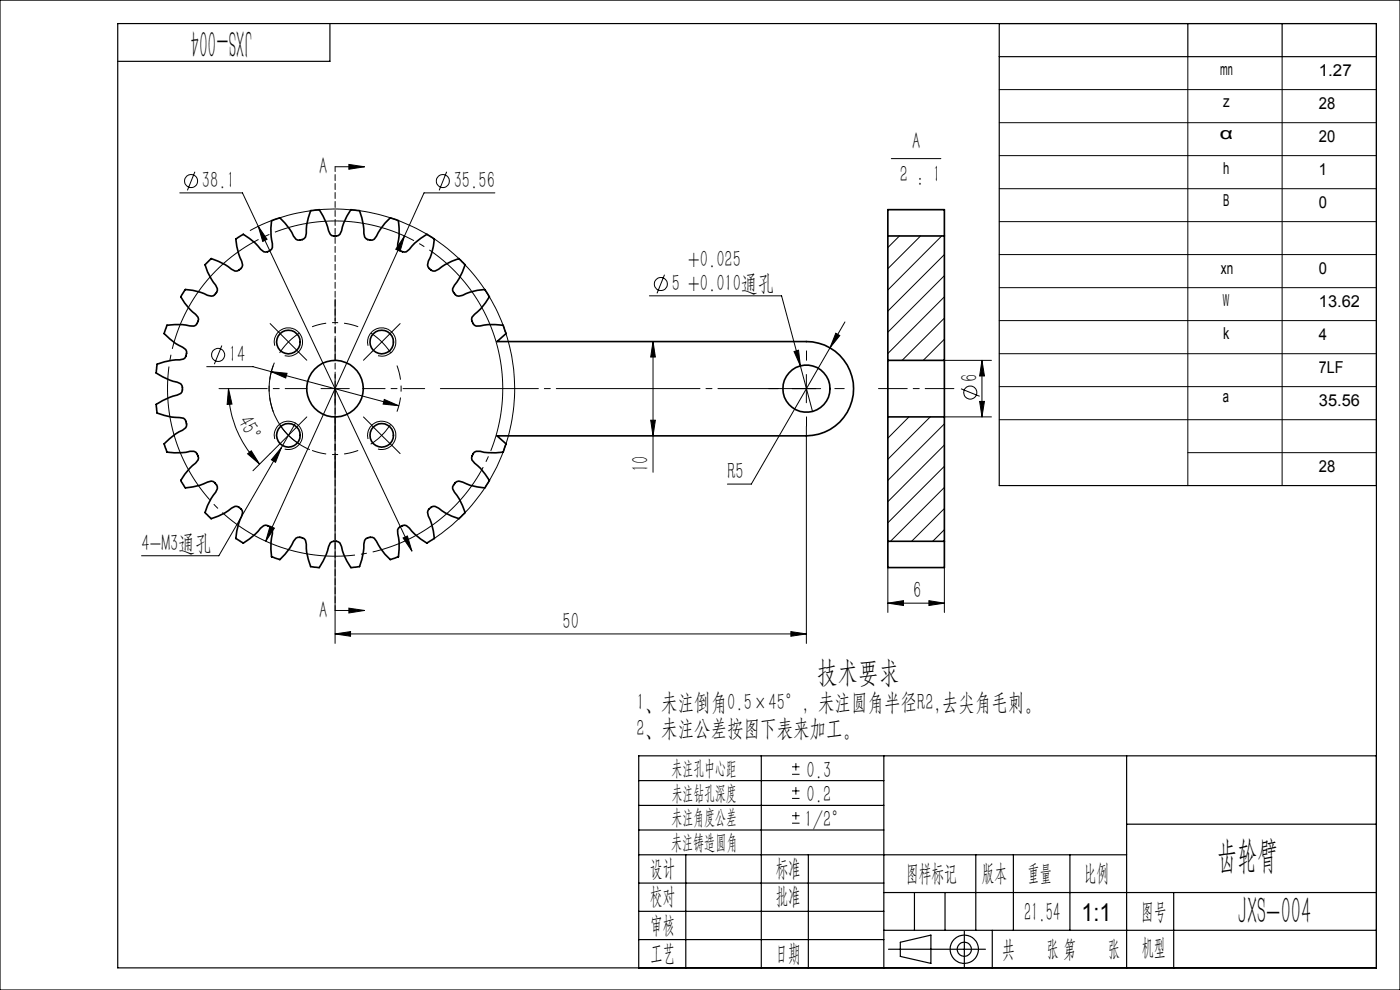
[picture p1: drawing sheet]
<svg xmlns="http://www.w3.org/2000/svg" width="297mm" height="210mm" viewBox="0 0 297 210" stroke-linecap="round" stroke-linejoin="round" font-family="sans-serif">
<g fill="none" stroke="#000" stroke-width=".21">
<path d="M212 19h80M252 12v91M272 12v91M41.3 36.4l-1.5 4M71.1 35.4h6.2M74 34.9l3.3 .5-3.3 .5zM94.8 36.4l-1.6 4M189.1 33.6h10.5M212 26h80M212 33h80M38.1 40.9h13.3l3.4 7.1M53 48.9a38.1 38.1 0 0 1 50.8 14 38.1 38.1 0 0 1-11.7 51.3"/>
<path d="M54.8 48l32.6 68.9M54.8 48l1.9 2.8-1 .4zM85.8 50.1l-29.4 64.7M85.8 50.1l-.9 3.2-.9-.4zM105 40.9h-15l-4.2 9.2M141 58.3l-1.6 3.9M190.8 50.1l-2.5 2.4M195.3 50.1l-7 6.9M199.8 50.1l-11.5 11.4M200.3 54l-12 12M200.3 58.5l-12 12M212 40h80"/>
<path d="M212 47h80M212 54h80M43.9 77.8h9.8l3.8 1M47.1 73.3l-1.6 3.9M57.5 78.8l27.1 7.3M57.5 78.8l3.4 .4-.3 1zM58.2 76.9a14 14 0 0 0 7.5 18.5M58.3 73.3a2.99 2.99 0 0 1 2.6-3.7 2.99 2.99 0 0 1 3.3 3.2 2.99 2.99 0 0 1-3.8 2.7M78.1 73.3a3 3 0 0 1 2.6-3.7 3 3 0 0 1 3.3 3.2 3 3 0 0 1-3.8 2.7M137.8 62.8h28l4 14.8M138.5 72.5l.5 3.2h-1zM138.5 72.5v27.7"/>
<path d="M168.5 74.6l.9-.3 .4 3.3zM169.8 77.6l2.6 9.7M171.1 79.4v6M176.1 73.8l-16.7 28.9h-5.1M177.3 70.7l.9 .5-2.1 2.6zM179.2 68.3l-3.1 5.5M200.3 76.4h10M200.3 63l-12 12M200.3 67.5l-8.9 8.9M200.3 72l-4.4 4.4M208.3 76.4l.5 3.4h-1zM208.3 76.4v12"/>
<path d="M212 61h80M212 75h80M212 68h80M46.5 82.4h5.6M48.5 82.4l.7 3.3-1 .1zM48.5 82.4a22.4 22.4 0 0 0 6.6 16.1M52.5 96.3l.8-.7 1.8 2.9zM57.3 96.2l-3.6 3.7M58.3 93.1a2.99 2.99 0 0 1 2.6-3.7 2.99 2.99 0 0 1 3.3 3.2 2.99 2.99 0 0 1-3.8 2.6M59.7 95l-13.3 22.9h-16.4M59.7 95l-1.2 3.1-.9-.6zM62.7 89.7l-3 5.3"/>
<path d="M71.1 82.4v54.1M78.1 93.1a3 3 0 0 1 2.6-3.8 3 3 0 0 1 3.3 3.3 3 3 0 0 1-3.8 2.6M78.8 90.2l2.2 2.1M81 92.3l-2.4 1.9M81 92.3l2.1 2.2M81.5 84.7l3.1 1.4-3.3-.4zM82.9 90l-1.9 2.3M138 89.1h1l-.5 3.4zM168.1 82.4h6M171.1 90.4v46.1M192.8 88.4l-4.5 4.5M197.3 88.4l-9 9"/>
<path d="M200.3 88.4h10M200.3 89.9l-12 12M200.3 94.4l-12 12M200.3 98.9l-12 12M203.9 82.5l3.9 1.6M207.8 85.2h1l-.5 3.2zM212 89h80M212 82h80M252 96h40M57.3 111.6l.9 .4-1.8 2.8zM85.5 114.1l.9-.4 1 3.2zM200.3 103.4l-11.4 11.4"/>
<path d="M200.3 107.9l-6.9 6.9M200.3 112.4l-2.4 2.4M71.1 129.5h6.2M71.1 134.5l3.3-.5v1zM71.1 134.5h100M74 129l3.3 .5-3.3 .5zM167.8 134l3.3 .5-3.3 .5zM188.3 127.9l3.4-.5v1zM188.3 120.4v9.5M188.3 127.9h12M197.1 127.4l3.2 .5-3.2 .5zM200.3 120.4v9.5"/>
<path d="M168 164.2h1.6M168 162.7h1.6M168 169.4h1.6M168 167.8h1.6M168 174.6h1.6M168 173h1.6M168.8 161.9v1.5M168.8 167v1.5M168.8 172.3v1.5"/>
<circle cx="40.5" cy="38.4" r="1.38"/>
<circle cx="93.9" cy="38.4" r="1.38"/>
<circle cx="46.3" cy="75.3" r="1.39"/>
<circle cx="140.2" cy="60.3" r="1.39"/>
<circle cx="205.8" cy="83.3" r="1.39"/>
</g>
<path d="M105.1 72a35.6 35.6 0 0 0-59.6-14.3 35.6 35.6 0 0 0 16.4 59.1 35.6 35.6 0 0 0 43.7-43l-.5-1.8" fill="none" stroke="#000" stroke-width=".21" stroke-dasharray="30.5 1.3 1.3 1.3" stroke-dashoffset="6.4" stroke-linecap="butt"/>
<g fill="none" stroke="#000" stroke-width=".25">
<path d="M0 0h297v210h-297zM25 5h267v200.3h-267zM70 5v8h-45M212 5v98h80M212 12h80M252 5v7M272 5v7M135.5 176.1h52M135.5 165.6h52M135.5 170.8h52M161.5 160.3v45M187.5 160.3v45"/>
<path d="M239 160.3v45M239 174.8h53M292 160.3h-156.5v45M135.5 181.3h103.5M135.5 199.3h52M135.5 193.3h52M135.5 187.3h52M145.5 181.3v24M171.5 181.3v24M187.5 189.3h104.5M187.5 197.3h104.5M191 199.9l6.5-1.5v6l-6.5-1.5z"/>
<path d="M194 189.3v8M200.5 189.3v8M204.6 197.5v7.7M207 181.3v16M210.5 197.3v8M215 181.3v16M227 181.3v16M249 189.3v16M188.5 201.4h20.6"/>
<circle cx="204.6" cy="201.4" r="3"/>
<circle cx="204.6" cy="201.4" r="1.49"/>
</g>
<path d="M61.2 72.5l-1.9 2.4M61.2 72.5l2.3-1.8M81 72.5l-2.3-1.8M81 72.5l1.9 2.4M61.2 92.3l2.3 1.9M61.2 92.3l-1.9-2.3" fill="none" stroke="#000" stroke-width=".21" stroke-dasharray="30.5 1.3 1.3 1.3" stroke-linecap="butt"/>
<path d="M58 77.5a14 14 0 0 0 0 9.8M76 69.3a14 14 0 0 0-9.8 0M66.2 95.5a14 14 0 0 0 9.8 0M84.2 87.3a14 14 0 0 0 0-9.8" fill="none" stroke="#000" stroke-width=".21" stroke-dasharray="30.5 1.3 1.3 1.3" stroke-dashoffset="27.4" stroke-linecap="butt"/>
<path d="M71.1 35.4v94.1" fill="none" stroke="#000" stroke-width=".21" stroke-dasharray="1.3 .6" stroke-dashoffset=".2"/>
<path d="M93.4 82.4h79.7" fill="none" stroke="#000" stroke-width=".21" stroke-dasharray="30.5 1.3 1.3 1.3" stroke-dashoffset="9.7"/>
<path d="M186.4 82.4h16" fill="none" stroke="#000" stroke-width=".21" stroke-dasharray="30.5 1.3 1.3 1.3" stroke-dashoffset="24.4"/>
<g fill="none" stroke="#000" stroke-width=".21" stroke-dasharray="30.5 1.3 1.3 1.3">
<path d="M59.1 70.4l-1.8-1.8M61.2 72.5l-2.1-2.1M61.2 72.5l2.1 2.2M63.3 74.7l1.8 1.7M78.9 74.7l-1.8 1.7M81 72.5l2.1-2.1M81 72.5l-2.1 2.2M83.1 70.4l1.8-1.8M171.1 76.4v-2M59.1 94.5l-1.8 1.7M61.2 92.3l-2.1 2.1M61.2 92.3l2.1-2.1"/>
<path d="M63.3 90.2l1.8-1.8M71.1 82.4v-3M71.1 82.4h-3M71.1 82.4v3M71.1 82.4h3M78.9 90.2l-1.8-1.8M83.1 94.5l1.8 1.7M165.1 82.4h-2M171.1 88.4v2M177.1 82.4h2"/>
</g>
<path d="M71.1 76.4v-13M65.1 82.4h-13M71.1 88.4v13M77.1 82.4h13" fill="none" stroke="#000" stroke-width=".21" stroke-dasharray="30.5 1.3 1.3 1.3" stroke-dashoffset="25.9"/>
<g fill="#000">
<path d="M74 34.9l3.3 .5-3.3 .5zM74 129l3.3 .5-3.3 .5z"/>
<path d="M138.5 72.5l.5 3.2h-1zM138 89.1h1l-.5 3.4z"/>
<path d="M48.5 82.4l.7 3.3-1 .1zM52.5 96.3l.8-.7 1.8 2.9z"/>
<path d="M207.8 85.2h1l-.5 3.2zM208.3 76.4l.5 3.4h-1z"/>
<path d="M57.3 111.6l-.9 3.2 1.8-2.8zM85.8 50.1l-1.8 2.8 .9 .4z"/>
<path d="M85.5 114.1l1.9 2.8-1-3.2zM54.8 48l.9 3.2 1-.4zM81.5 84.7l-.2 1 3.3 .4zM57.5 78.8l3.1 1.4 .3-1zM59.7 95l-2.1 2.5 .9 .6zM177.3 70.7l-1.2 3.1 2.1-2.6zM168.5 74.6l1.3 3-.4-3.3z"/>
<path d="M167.8 134l3.3 .5-3.3 .5zM71.1 134.5l3.3-.5v1zM197.1 127.4l3.2 .5-3.2 .5zM188.3 127.9l3.4-.5v1z"/>
</g>
<g fill="none" stroke="#000" stroke-width=".35">
<path d="M44.3 55.3l.5-.5 2.9 1.3 2.1 1.4 .9-.2 .4-.3 .4-.8-.9-2.4-.6-3.1 1.6-1 2.6 1.9 1.1 1.3 .7 .5 .4 .1 .7-.3 .7-.7-.3-2.5 .1-3.2 1.8-.6 2.1 2.4 1.3 2.2 .4 .1 .8-.1a.78 .78 0 0 0 .8-.5l.3-2.5 .8-3.1 1.8-.2 1.5 2.8 .9 2.4 .3 .3 1 .1 .7-.4 .8-2.4 1.5-2.8 1.9 .2 .8 3.1 .3 2.5 .6 .5 1 .1 .4-.1 2.3-3.5 1.1-1.1 1.7 .6 .2 3.2-.4 2.5 .6 .7 .5 .2h.8l1.8-1.8 2.6-1.9 1.5 1-.6 3.1-.6 1.6-.2 .8 .4 .8 .4 .3 .8 .2 2.1-1.4 3-1.3 1.3 1.4-1.3 2.9-1.4 2.1v.5l.6 .8 .3 .3h.4l3.9-1.2 1.6-.2 .2 .2 .8 1.4-1.8 2.5-1.9 1.8v.8l.5 .9 .4 .2 2.5-.3 3.2 .1 .7 1.8-2 1.7h67a10 10 0 0 1 8.7 10.6 10 10 0 0 1-10 9.4h-65.7l2 1.6-.7 1.8a12.1 12.1 0 0 1-4.8-.2h-.9l-.7 .6-.3 .8 .1 .5 .6 .6a11.6 11.6 0 0 1 3.1 3.7l-1 1.6a10.7 10.7 0 0 1-4.7-1.2l-.8-.2-.7 .3-.6 .8v.5l.4 .7a11.5 11.5 0 0 1 2.3 4.3l-1.3 1.3a10.9 10.9 0 0 1-4.3-2.2l-.8-.4-.8 .2-.7 .7-.1 .4 .2 .8a11.7 11.7 0 0 1 1.2 4.7l-1.5 1a11.9 11.9 0 0 1-3.7-3.2l-.7-.5-.4-.1-.7 .2-.5 .4-.3 .4 .1 .8a11.7 11.7 0 0 1 .1 4.9l-1.7 .6a18.1 18.1 0 0 1-3.4-4.5l-1-.2-.8 .3-.2 .3-.3 2.5-.8 3.1-1.9 .2-1.5-2.8-.8-2.4-.7-.4-1 .1-.3 .3-.9 2.4-1.5 2.8-1.8-.2-.8-3.1-.3-2.5-.3-.3-.8-.3-.9 .2-1.3 2.1-2.1 2.4-1.8-.6-.1-3.2 .3-2.5-.2-.4-.6-.4-.6-.2-.4 .1-1.8 1.8-2.6 1.9-1.6-1 .6-3.1 .9-2.4-.1-.4-.7-.7-.9-.2-2.1 1.4-2.9 1.2-1.2-1.1-.1-.2 .5-1.5 2.1-3.5v-.5l-.5-.8-.8-.3-2.4 .8-3.1 .6-.7-1.2-.3-.4 .9-1.3 1-1.2 1.3-1.2 .5-.6 .1-.5-.3-.9-.7-.5-2.5 .3-3.2-.1-.6-1.8 2.4-2 2.2-1.4 .2-.8-.3-.9-.4-.3-2.5-.2-3.1-.9-.2-1.8 2.8-1.5 2.4-.8 .3-.4 .1-.9-.4-.8-2.4-.8-2.8-1.5 .1-1.1 .1-.8 3.1-.8 2.5-.2 .4-.3 .3-.9-.2-.9-2.2-1.3-2.4-2 .6-1.8 3.2-.1 2.5 .3 .4-.2 .4-.7 .2-.6-.1-.4-1.8-1.8-1.9-2.5 1-1.6 3.1 .6 2.4 .8h.5l.6-.8 .2-.8-2.1-3.5-.5-1.5zM188.3 50.1v-5.6h12v5.6M188.3 50.1v26.3M188.3 50.1h12M200.3 50.1v26.3M188.3 76.4v12M188.3 76.4h12M200.3 76.4v12M188.3 88.4v26.4M188.3 88.4h12M200.3 88.4v26.4M188.3 114.8v5.6h12v-5.6"/>
<path d="M188.3 114.8h12"/>
<circle cx="61.2" cy="72.5" r="2.5"/>
<circle cx="81" cy="72.5" r="2.5"/>
<circle cx="61.2" cy="92.3" r="2.49"/>
<circle cx="71.1" cy="82.4" r="6"/>
<circle cx="81" cy="92.3" r="2.49"/>
<circle cx="171.1" cy="82.4" r="5"/>
</g>
<g font-size="8.1">
<text x="53.5" y="6.3" transform="rotate(-180 53.5 6.3)">JXS-004</text>
<text x="258.2" y="184.2">齿轮臂</text>
<text x="262.6" y="196.1">JXS-004</text>
</g>
<text font-size="6.3" x="173.3" y="144.8">技术要求</text>
<text font-size="5.6" x="217.2" y="195.4">21.54</text>
<text font-size="5.2" x="229.5" y="195.4">1:1</text>
<g font-size="5">
<text x="193.5" y="31.7">A</text>
<text x="42.8" y="39.9">38.1</text>
<text x="67.7" y="36.9">A</text>
<text x="96.3" y="39.9">35.56</text>
<text x="190.9" y="38.6">2 : 1</text>
<text x="146" y="56.7">+0.025</text>
<text x="142.5" y="61.7">5 +0.010通孔</text>
<text x="48.6" y="76.8">14</text>
<text x="207.3" y="81" transform="rotate(-90 207.3 81)">6</text>
<text x="50.3" y="89.3" transform="rotate(63 50.3 89.3)">45°</text>
<text x="137.6" y="100.2" transform="rotate(-90 137.6 100.2)">10</text>
<text x="154.3" y="101.7">R5</text>
<text x="30" y="116.9">4-M3通孔</text>
<text x="67.7" y="131">A</text>
<text x="193.7" y="126.9">6</text>
<text x="119.4" y="133.5">50</text>
<text x="135" y="150.6">1、未注倒角0.5×45°，未注圆角半径R2,去尖角毛刺。</text>
<text x="135" y="156.1">2、未注公差按图下表来加工。</text>
<text x="171.1" y="165">0.3</text>
<text x="171.1" y="170.2">0.2</text>
<text x="170.7" y="175.4">1/2°</text>
<text x="138" y="185.9">设计</text>
<text x="164.6" y="185.9">标准</text>
<text x="137.9" y="191.8">校对</text>
<text x="164.6" y="191.8">批准</text>
<text x="192.2" y="187">图样标记</text>
<text x="208.3" y="187">版本</text>
<text x="218" y="187">重量</text>
<text x="229.9" y="187">比例</text>
<text x="138" y="197.9">审核</text>
<text x="242.1" y="194.9">图号</text>
<text x="138" y="203.9">工艺</text>
<text x="164.5" y="203.9">日期</text>
<text x="212.6" y="202.9">共</text>
<text x="222" y="202.9">张 第</text>
<text x="235" y="202.9">张</text>
<text x="242.2" y="202.6">机型</text>
</g>
<g font-size="4.4">
<text x="142.5" y="164.4">未注孔中心距</text>
<text x="142.5" y="169.6">未注钻孔深度</text>
<text x="142.4" y="174.8">未注角度公差</text>
<text x="142.4" y="180.1">未注铸造圆角</text>
</g>
<g font-size="3.5">
<text x="258.8" y="15.9">mn</text>
<text x="279.8" y="16">1.27</text>
<text x="259.5" y="22.7">z</text>
<text x="279.8" y="23">28</text>
<text x="258.8" y="29.5">α</text>
<text x="279.8" y="30">20</text>
<text x="259.5" y="36.9">h</text>
<text x="279.8" y="37">1</text>
<text x="259.5" y="43.7">B</text>
<text x="279.8" y="44">0</text>
<text x="259" y="58.1">xn</text>
<text x="279.8" y="58">0</text>
<text x="259.4" y="64.9">W</text>
<text x="279.8" y="65">13.62</text>
<text x="259.5" y="71.9">k</text>
<text x="279.8" y="72">4</text>
<text x="279.8" y="79">7LF</text>
<text x="259.4" y="85.3">a</text>
<text x="279.8" y="86">35.56</text>
<text x="279.8" y="100">28</text>
</g>
</svg>
